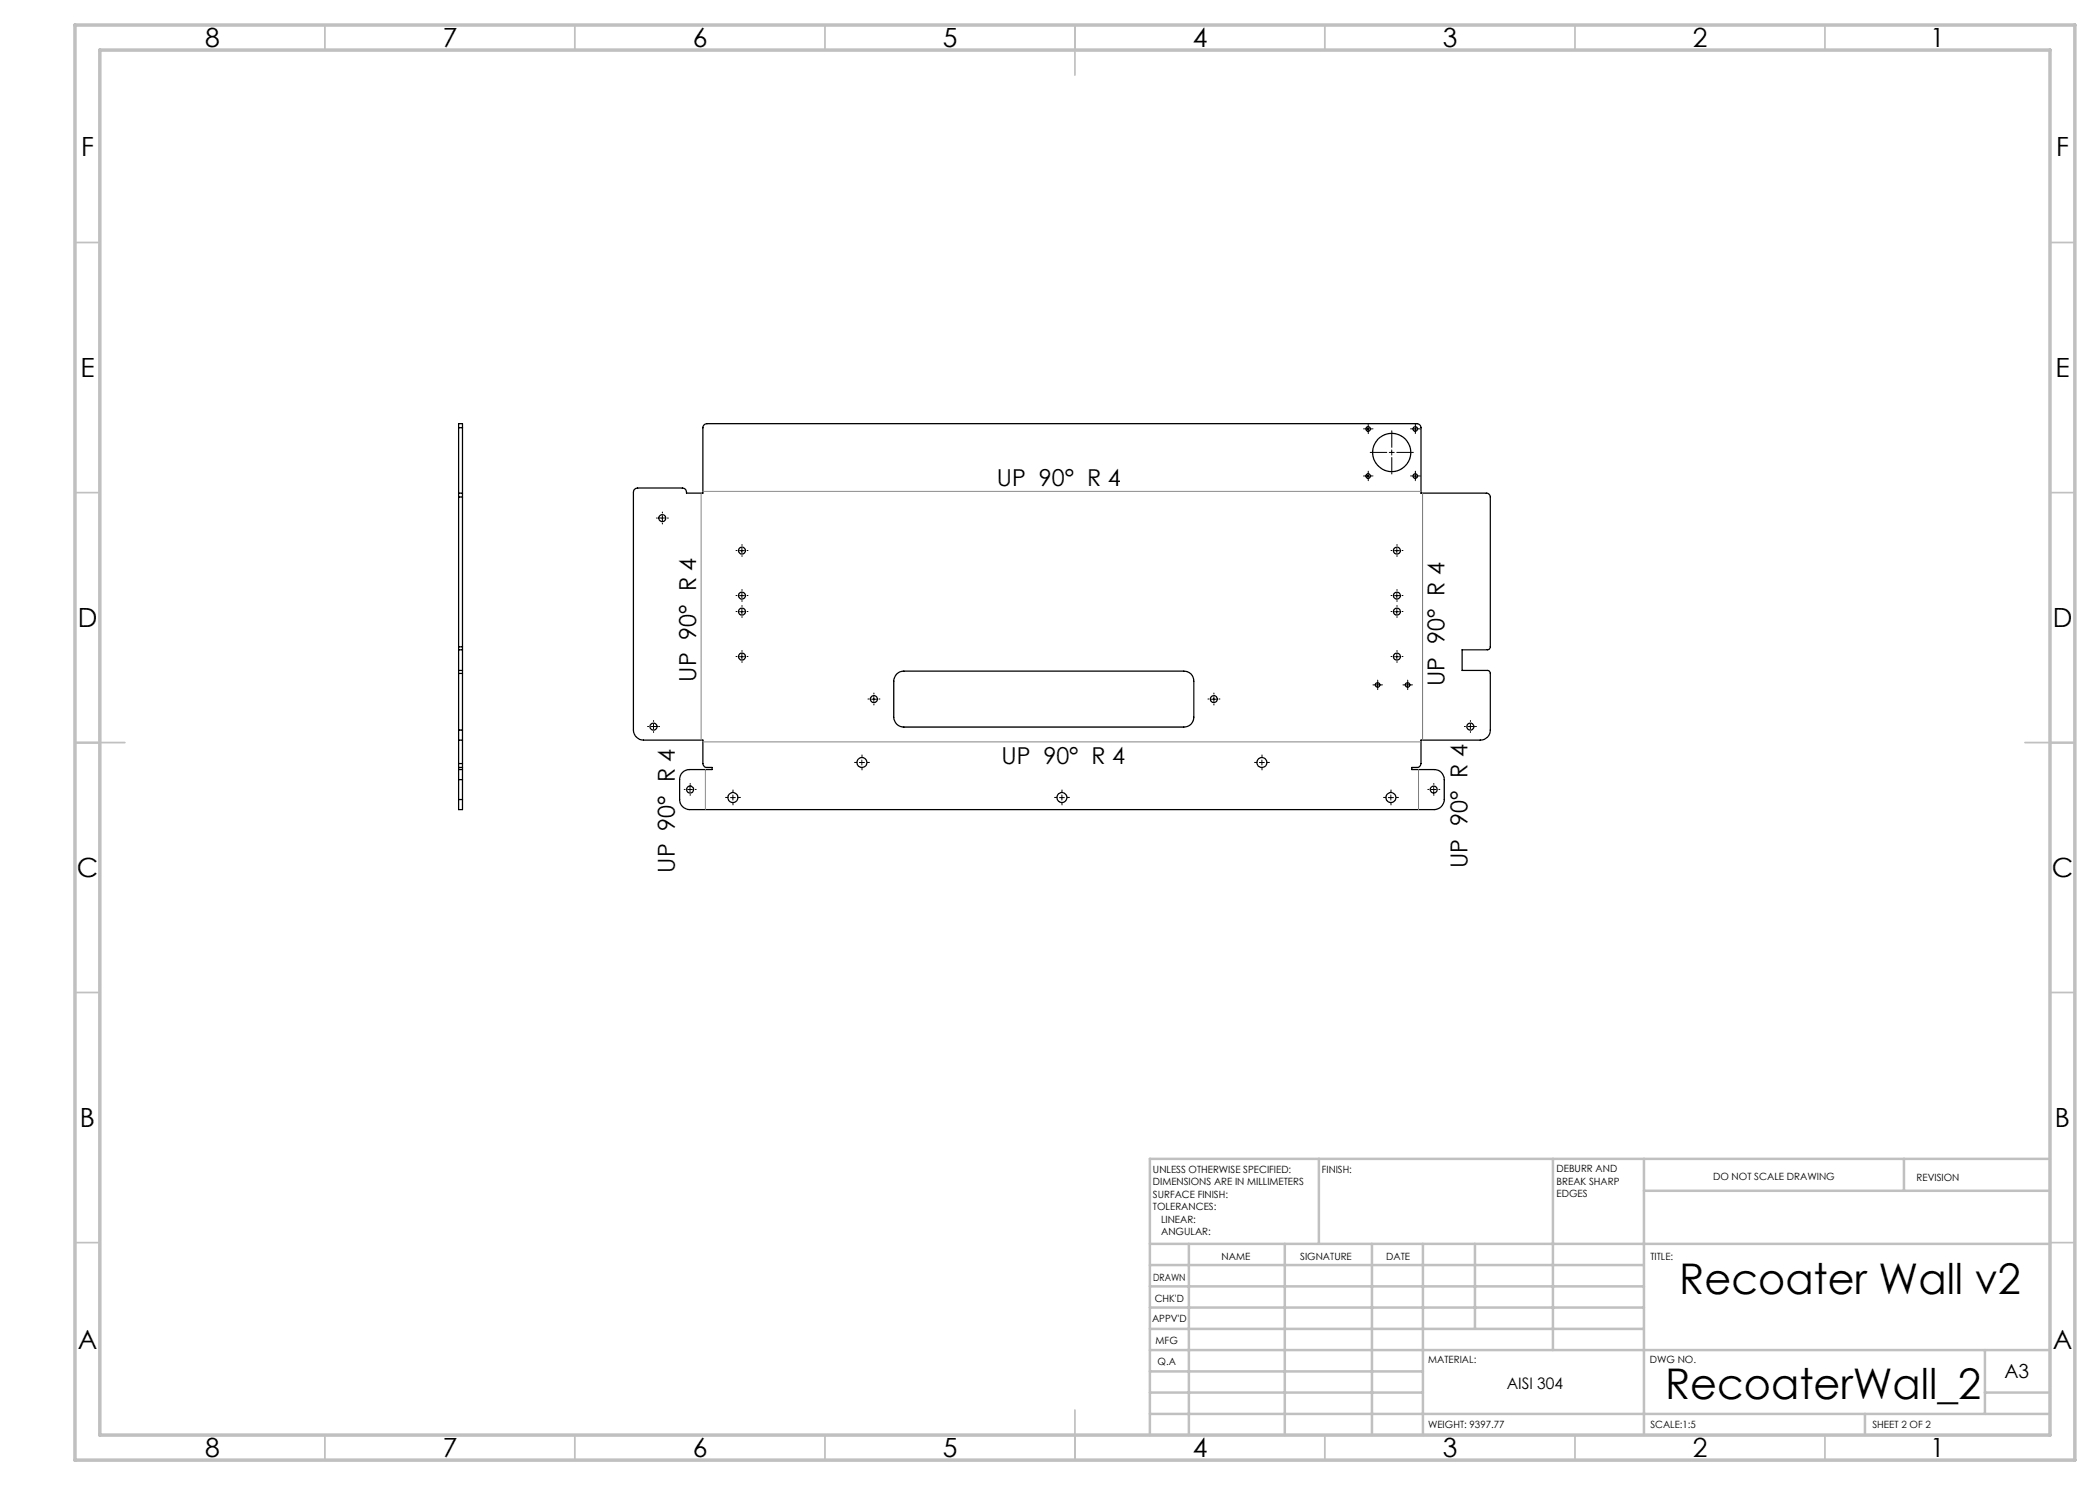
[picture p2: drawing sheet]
<svg xmlns="http://www.w3.org/2000/svg" width="420mm" height="297mm" viewBox="0 0 420 297" stroke-linecap="round" stroke-linejoin="round" font-family="sans-serif">
<g fill="none" stroke="#000" stroke-width=".25">
<path d="M91.7 98.6v.8M91.7 85.5v-.8h.8v.8M91.7 98.6h.8M91.7 99.4h.8M91.7 85.5v13.1M91.7 99.4v30M91.7 85.5h.8M92.5 98.6v.8M92.5 85.5v13.1M92.5 99.4v30M126.8 98l.7-.4h9a.87 .87 0 0 1 .8 1h3.3v-13.1a.85 .85 0 0 1 .8-.8h142a.85 .85 0 0 1 .8 .8v13.1h13.1a.78 .78 0 0 1 .8 .8v30a.6 .6 0 0 1-.6 .6h-5.1v4.1h5.1a.6 .6 0 0 1 .6 .6v11.3a1.99 1.99 0 0 1-2 2h-11.9v4.7a.78 .78 0 0 1-.8 .8h-1v.4h4.4a1.99 1.99 0 0 1 2.1 2v4a2.05 2.05 0 0 1-2.1 2h-148.9a1.99 1.99 0 0 1-2-2v-4a1.93 1.93 0 0 1 2-2h4.5v-.4h-1a.78 .78 0 0 1-.8-.8v-4.7h-11.9a2.05 2.05 0 0 1-2-2v-47.6zM91.7 129.4v.6"/>
<path d="M91.7 134.1v.6M91.7 130h.8M91.7 134.1h.8M91.7 129.4h.8M91.7 130v4.1M91.7 134.7v11.3M91.7 134.7h.8M92.5 129.4v.6M92.5 134.1v.6M92.5 130v4.1M92.5 134.7v11.3M179.4 134.8a1.91 1.91 0 0 1 1.4-.6h55.9a1.93 1.93 0 0 1 2.1 2v7.2a1.93 1.93 0 0 1-2.1 2h-55.9a1.99 1.99 0 0 1-2-2v-7.2l.1-.7z"/>
<path d="M91.7 146v2M91.7 153.9v2M91.7 159.9v2h.8v-2M91.7 152.7v.8M91.7 153.9h.8M91.7 153.5h.8M91.7 148h.8M91.7 148v4.7M91.7 153.5v.4M91.7 155.9v4M91.7 146h.8M91.7 159.9h.8"/>
<path d="M91.7 155.9h.8M91.7 152.7h.8M92.5 146v2M92.5 153.9v2M92.5 152.7v.8M92.5 148v4.7M92.5 153.5v.4M92.5 155.9v4"/>
<circle cx="273.6" cy="85.8" r=".46"/>
<circle cx="273.6" cy="95.2" r=".46"/>
<circle cx="278.3" cy="90.5" r="3.8"/>
<circle cx="283" cy="85.8" r=".46"/>
<circle cx="283" cy="95.2" r=".46"/>
<circle cx="132.5" cy="103.6" r=".7"/>
<circle cx="148.4" cy="119.1" r=".69"/>
<circle cx="148.4" cy="110.1" r=".69"/>
<circle cx="279.4" cy="119.1" r=".69"/>
<circle cx="279.4" cy="110.1" r=".69"/>
<circle cx="148.4" cy="131.3" r=".7"/>
<circle cx="148.4" cy="122.3" r=".7"/>
<circle cx="174.8" cy="139.8" r=".7"/>
<circle cx="242.8" cy="139.8" r=".7"/>
<circle cx="275.5" cy="137" r=".45"/>
<circle cx="279.4" cy="131.3" r=".7"/>
<circle cx="279.4" cy="122.3" r=".7"/>
<circle cx="281.5" cy="137" r=".45"/>
<circle cx="130.7" cy="145.3" r=".71"/>
<circle cx="138" cy="157.9" r=".71"/>
<circle cx="146.6" cy="159.5" r="1"/>
<circle cx="172.4" cy="152.5" r=".99"/>
<circle cx="212.4" cy="159.5" r="1"/>
<circle cx="252.4" cy="152.5" r=".99"/>
<circle cx="278.2" cy="159.5" r="1"/>
<circle cx="286.7" cy="157.9" r=".69"/>
<circle cx="294.1" cy="145.3" r=".71"/>
</g>
<g fill="none" stroke="#000" stroke-width=".2" stroke-dasharray="15.2 1.3 1.3 1.3">
<path d="M273.1 85.8h-.4M273.1 95.2h-.4M273.6 85.3v-.5M273.6 86.3v.4M273.6 94.7v-.5M273.6 95.7v.4M274.1 85.8h.5M274.1 95.2h.5M277.4 90.5h-3.4M278.4 89.5v-3.3M278.4 91.5v3.3M279.4 90.5h3.3"/>
<path d="M282.6 95.2h-.5M282.6 85.8h-.5M283.1 94.7v-.5M283.1 95.7v.4M283.1 85.3v-.5M283.1 86.3v.4M283.6 95.2h.4M283.6 85.8h.4M131.5 103.6h-.2M132.5 102.6v-.2M132.5 104.6v.2M133.5 103.6h.2"/>
<path d="M147.4 119.1h-.2M147.4 110.1h-.2M148.4 118.1v-.2M148.4 109.1v-.2M148.4 111.1v.2M149.4 119.1h.2M149.4 110.1h.2M278.4 119.1h-.2M278.4 110.1h-.2M279.4 118.1v-.2M279.4 109.1v-.2M279.4 111.1v.2"/>
<path d="M280.4 119.1h.2M280.4 110.1h.2M147.4 131.3h-.2M147.4 122.3h-.2M148.4 130.3v-.2M148.4 132.3v.2M148.4 121.3v-.2M148.4 123.3v.2M148.4 120.1v.2M149.4 131.3h.2M149.4 122.3h.2M173.8 139.8h-.2"/>
<path d="M174.8 138.8v-.2M175.8 139.8h.2M241.8 139.8h-.2M242.8 138.8v-.2M243.8 139.8h.2M275 137h-.4M275.5 136.5v-.5M275.5 137.5v.4M276 137h.5M278.4 131.3h-.2M278.4 122.3h-.2M279.4 130.3v-.2"/>
<path d="M279.4 132.3v.2M279.4 121.3v-.2M279.4 123.3v.2M279.4 120.1v.2M280.4 131.3h.2M280.4 122.3h.2M281 137h-.4M281.5 136.5v-.5M281.5 137.5v.4M282 137h.5M129.7 145.3h-.2M130.7 144.3v-.2"/>
<path d="M130.7 146.3v.2M131.7 145.3h.2M137 157.9h-.2M138 156.9v-.2M138 158.9v.2M139 157.9h.2M145.6 159.5h-.5M146.6 158.5v-.5M147.6 159.5h.5M171.4 152.5h-.5M172.4 151.5v-.5M172.4 153.5v.5"/>
<path d="M173.4 152.5h.5M174.8 140.8v.2M211.4 159.5h-.5M212.4 158.5v-.5M213.4 159.5h.5M242.8 140.8v.2M251.4 152.5h-.5M252.4 151.5v-.5M252.4 153.5v.5M253.4 152.5h.5M277.2 159.5h-.5M278.2 158.5v-.5"/>
<path d="M279.2 159.5h.5M285.8 157.9h-.2M286.8 156.9v-.2M286.8 158.9v.2M287.8 157.9h.2M293.1 145.3h-.2M294.1 144.3v-.2M294.1 146.3v.2M295.1 145.3h.2M146.6 160.5v.5M212.4 160.5v.5M278.2 160.5v.5"/>
</g>
<g fill="none" stroke="#000" stroke-width=".2">
<path d="M273.1 95.2h1M273.1 85.8h1M273.6 85.3v1M273.6 94.7v1M277.8 90.5h1M278.3 90v1M282.5 95.2h1.1M282.5 85.8h1.1M283.1 85.3v1M283.1 94.7v1M132 103.6h1M132.5 103.1v1"/>
<path d="M147.9 119.1h1M147.9 110.1h1M148.4 109.6v1M148.4 118.6v1M278.9 119.1h1M278.9 110.1h1M279.4 109.6v1M279.4 118.6v1M147.9 131.3h1M147.9 122.3h1M148.4 121.8v1M148.4 130.8v1"/>
<path d="M174.3 139.8h1M174.8 139.3v1M242.3 139.8h1M242.8 139.3v1M275 137h1M275.5 136.5v1M278.9 131.3h1M278.9 122.3h1M279.4 121.8v1M279.4 130.8v1M281 137h1M281.5 136.5v1"/>
<path d="M130.2 145.3h1M130.7 144.8v1M137.5 157.9h1M138 157.4v1M146.1 159.5h1M146.6 159v1M171.9 152.5h1M172.4 152v1M211.9 159.5h1M212.4 159v1M251.9 152.5h1M252.4 152v1"/>
<path d="M277.7 159.5h1M278.2 159v1M286.2 157.9h1M286.7 157.4v1M293.6 145.3h1M294.1 144.8v1"/>
</g>
<path d="M140.2 98.6v49.4M140.6 98.3h143.6M284.5 98.6v49.4M140.6 148.4h143.6M141.1 153.9v8M283.7 153.9v8" fill="none" stroke="#808080" stroke-width=".2"/>
<g fill="none" stroke="#c0c0c0" stroke-width=".35">
<path d="M65 5v5M115 5v5M165 5v5M215 5v10M265 5v5M315 5v5M365 5v5M15 48.5h5M410 48.5h5M15 98.5h5M410 98.5h5M15 148.5h10"/>
<path d="M405 148.5h10M15 198.5h5M410 198.5h5M15 248.5h5M410 248.5h5M65 287v5M115 287v5M165 287v5M215 282v10M265 287v5M315 287v5M365 287v5"/>
</g>
<g fill="none" stroke="#c0c0c0" stroke-width=".5">
<path d="M263.8 231.8v17M310.6 231.8v38.2M328.8 231.8v55.2M328.8 238.2h81.2M380.8 231.8v6.4M410 231.8h-180v55.2M230 248.8h180M230 257.3h98.8M230 253h98.8M237.8 248.8v38.2M257 248.8v38.2M274.4 248.8v38.2"/>
<path d="M284.6 248.8v38.2M295 248.8v17M230 265.8h98.8M230 261.5h98.8M230 278.5h54.6M230 274.3h54.6M230 270h180M397 278.5h13M397 270v12.8M230 282.8h180M373 282.8v4.2"/>
</g>
<path d="M15 5h400v287h-400zM20 10h390v277h-390z" fill="none" stroke="#c0c0c0" stroke-width=".7"/>
<g font-size="8.5">
<text x="335.9" y="258.8">Recoater Wall v2</text>
<text x="333" y="279.7">RecoaterWall_2</text>
</g>
<g font-size="5.3">
<text x="41" y="9.5">8</text>
<text x="88.5" y="9.5">7</text>
<text x="138.5" y="9.5">6</text>
<text x="188.5" y="9.5">5</text>
<text x="238.5" y="9.5">4</text>
<text x="288.5" y="9.5">3</text>
<text x="338.5" y="9.5">2</text>
<text x="386" y="9.5">1</text>
<text x="16.2" y="31.2">F</text>
<text x="411.2" y="31.2">F</text>
<text x="16.1" y="75.5">E</text>
<text x="411.1" y="75.5">E</text>
<text x="15.5" y="125.5">D</text>
<text x="410.5" y="125.5">D</text>
<text x="15.4" y="175.5">C</text>
<text x="410.4" y="175.5">C</text>
<text x="16" y="225.5">B</text>
<text x="411" y="225.5">B</text>
<text x="15.5" y="269.7">A</text>
<text x="410.5" y="269.7">A</text>
<text x="41" y="291.5">8</text>
<text x="88.5" y="291.5">7</text>
<text x="138.5" y="291.5">6</text>
<text x="188.5" y="291.5">5</text>
<text x="238.5" y="291.5">4</text>
<text x="288.5" y="291.5">3</text>
<text x="338.5" y="291.5">2</text>
<text x="386" y="291.5">1</text>
</g>
<g font-size="4.7">
<text x="199.4" y="97.2">UP 90° R 4</text>
<text x="139.2" y="136.3" transform="rotate(-90 139.2 136.3)">UP 90° R 4</text>
<text x="288.9" y="137.2" transform="rotate(-90 288.9 137.2)">UP 90° R 4</text>
<text x="200.3" y="152.7">UP 90° R 4</text>
<text x="293.5" y="173.6" transform="rotate(-90 293.5 173.6)">UP 90° R 4</text>
<text x="135" y="174.5" transform="rotate(-90 135 174.5)">UP 90° R 4</text>
</g>
<text font-size="3.9" x="400.9" y="275.5">A3</text>
<text font-size="3.2" x="301.3" y="277.9">AISI 304</text>
<g font-size="2">
<text x="230.6" y="234.6">UNLESS OTHERWISE SPECIFIED:</text>
<text x="230.6" y="237.1">DIMENSIONS ARE IN MILLIMETERS</text>
<text x="230.6" y="239.6">SURFACE FINISH:</text>
<text x="264.4" y="234.6">FINISH:</text>
<text x="311.3" y="234.5">DEBURR AND</text>
<text x="311.3" y="237">BREAK SHARP</text>
<text x="311.3" y="239.5">EDGES</text>
<text x="342.6" y="236">DO NOT SCALE DRAWING</text>
<text x="383.3" y="236.2">REVISION</text>
<text x="230.6" y="242.1">TOLERANCES:</text>
<text x="232.2" y="244.6">LINEAR:</text>
<text x="232.2" y="247.1">ANGULAR:</text>
<text x="244.3" y="252">NAME</text>
<text x="260" y="251.9">SIGNATURE</text>
<text x="277.2" y="251.9">DATE</text>
<text x="330.1" y="251.9">TITLE:</text>
<text x="230.6" y="256.1">DRAWN</text>
<text x="230.9" y="260.3">CHK'D</text>
<text x="230.4" y="264.4">APPV'D</text>
<text x="231.1" y="268.8">MFG</text>
<text x="231.5" y="273">Q.A</text>
<text x="285.6" y="272.5">MATERIAL:</text>
<text x="330" y="272.5">DWG NO.</text>
<text x="285.6" y="285.5">WEIGHT: 9397.77</text>
<text x="330.1" y="285.6">SCALE:1:5</text>
<text x="374.5" y="285.6">SHEET 2 OF 2</text>
</g>
</svg>
